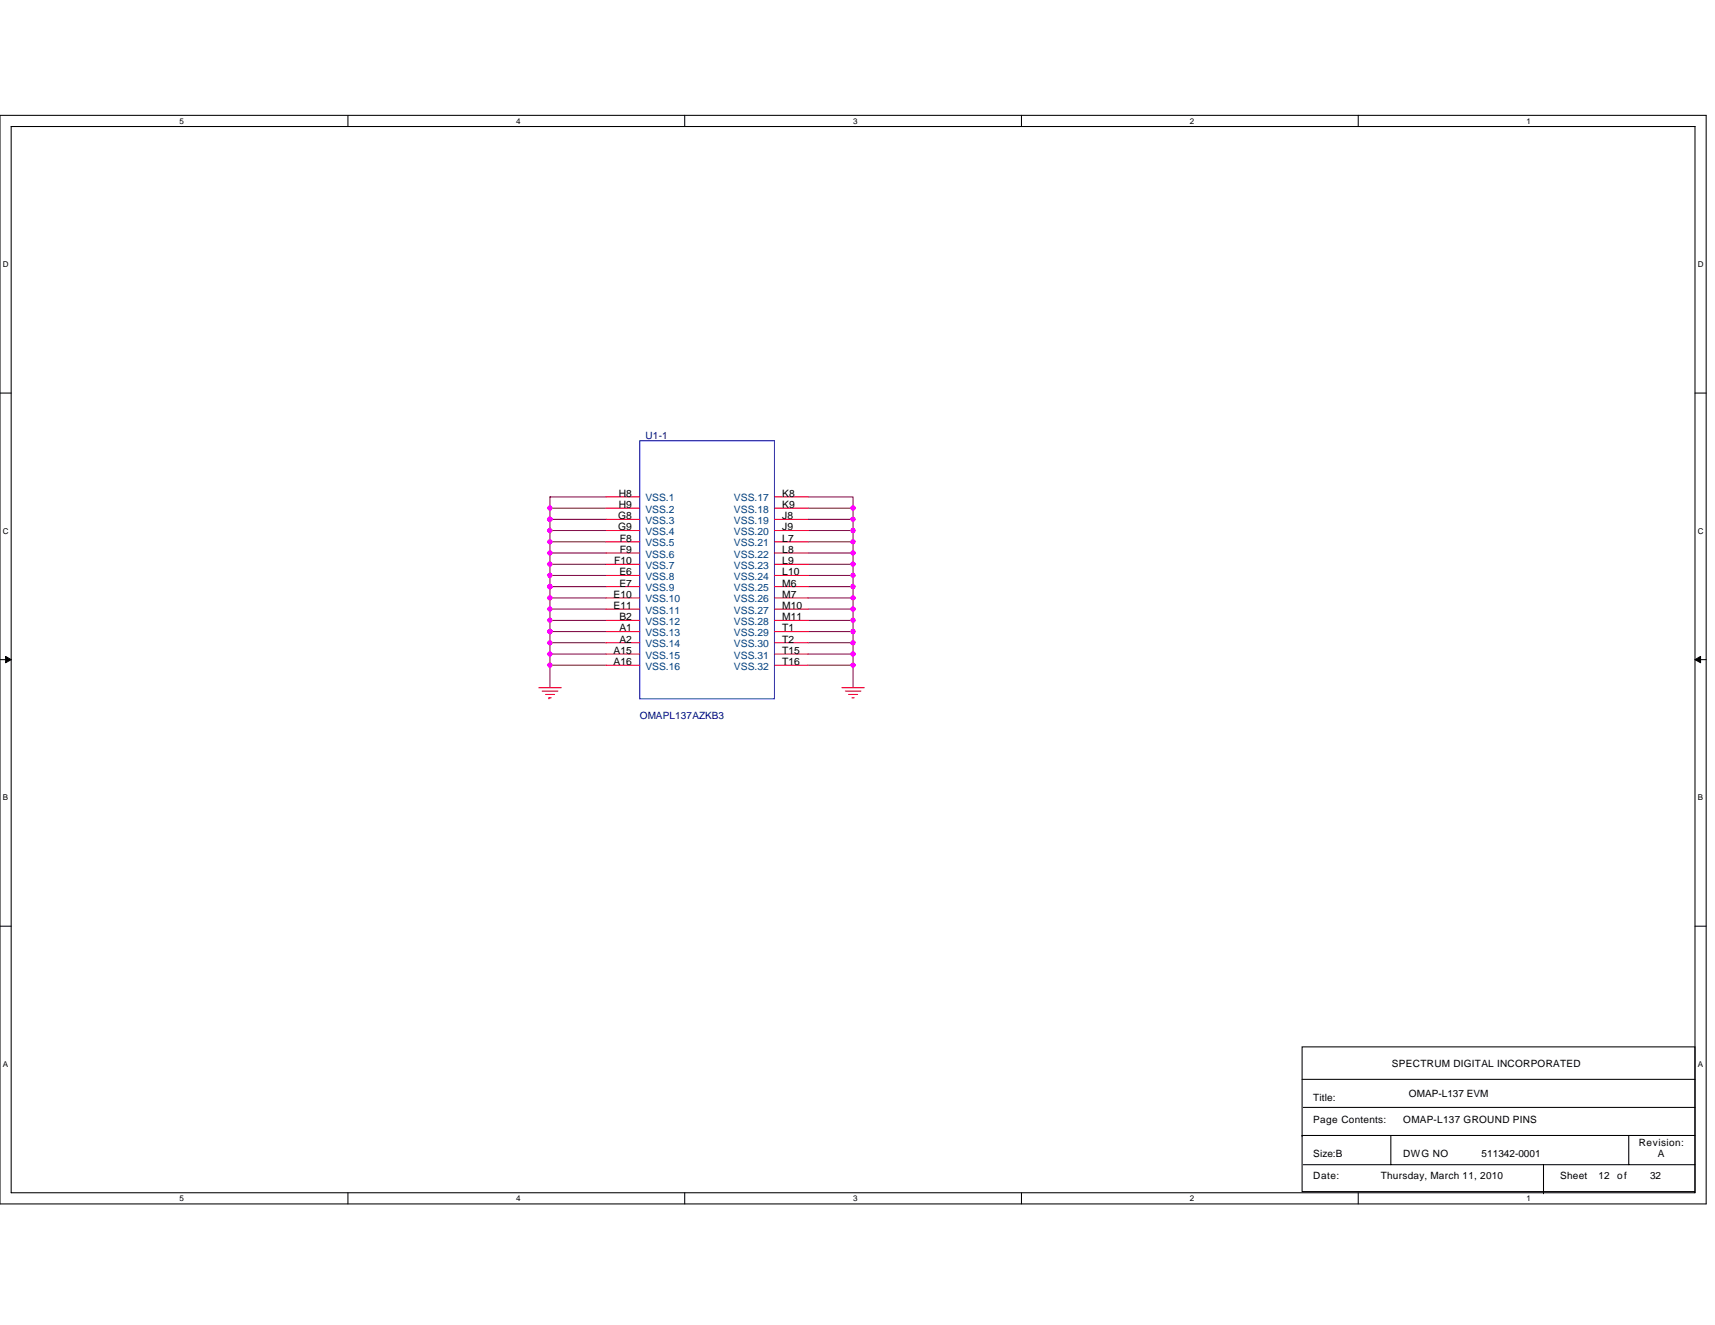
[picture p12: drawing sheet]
<svg xmlns="http://www.w3.org/2000/svg" width="279mm" height="216mm" viewBox="0 0 279 216" stroke-linecap="round" stroke-linejoin="round" font-family="sans-serif">
<path d="M0 18.8h278v177.4h-278zM1.8 20.6h274.3v173.8h-274.3z" fill="none" stroke="#000" stroke-width=".17"/>
<g fill="#fff">
<path d="M29.3 19h.7v1.4h-.7z"/>
<path d="M29.3 194.5h.7v1.5h-.7z"/>
</g>
<path d="M56.7 18.8v1.8M56.7 194.4v1.8" fill="none" stroke="#000" stroke-width=".17"/>
<g fill="#fff">
<path d="M84.1 19h.7v1.4h-.7z"/>
<path d="M84.1 194.5h.7v1.5h-.7z"/>
</g>
<path d="M111.5 18.8v1.8M111.5 194.4v1.8" fill="none" stroke="#000" stroke-width=".17"/>
<g fill="#fff">
<path d="M139 19h.7v1.4h-.7z"/>
<path d="M139 194.5h.7v1.5h-.7z"/>
</g>
<path d="M166.4 18.8v1.8M166.4 194.4v1.8" fill="none" stroke="#000" stroke-width=".17"/>
<g fill="#fff">
<path d="M193.8 19h.8v1.4h-.8z"/>
<path d="M193.8 194.5h.8v1.5h-.8z"/>
</g>
<path d="M221.3 18.8v1.8M221.3 194.4v1.8" fill="none" stroke="#000" stroke-width=".17"/>
<g fill="#fff">
<path d="M248.7 19h.7v1.4h-.7z"/>
<path d="M248.7 194.5h.7v1.5h-.7z"/>
<path d="M.5 42.3h.9v1.5h-.9z"/>
<path d="M276.6 42.3h1v1.5h-1z"/>
<path d="M.5 85.8h.9v1.4h-.9z"/>
<path d="M276.6 85.8h1v1.4h-1z"/>
</g>
<path d="M0 64.1h1.8M276.1 64.1h1.9" fill="none" stroke="#000" stroke-width=".17"/>
<g fill="#fff">
<path d="M.5 129.2h.8v1.5h-.8z"/>
<path d="M276.6 129.2h.9v1.5h-.9z"/>
</g>
<path d="M0 107.5h1.8M276.1 107.5h1.9" fill="none" stroke="#000" stroke-width=".17"/>
<path d="M.9 107l.9 .5-.9 .5zM276.1 107.5l1-.5v1z" fill="#000" stroke="#000" stroke-width=".16"/>
<g fill="#fff">
<path d="M.5 172.6h.8v1.5h-.8z"/>
<path d="M276.6 172.6h.9v1.5h-.9z"/>
</g>
<path d="M0 150.9h1.8M276.1 150.9h1.9M212.1 170.6h64v23.6h-64zM212.1 175.9h64M212.1 185h.1M212.1 185h64M212.3 189.8h63.8M212.3 180.4h63.8M226.6 185v4.8M251.5 194.4h.1M251.5 189.8v4.6M265.3 185v4.8" fill="none" stroke="#000" stroke-width=".17"/>
<g fill="none" stroke="#800040" stroke-width=".17">
<path d="M89.6 82.8v1.8M89.6 88.3h9.1M89.6 99.3h9.1M89.6 97.4h9.1M89.6 95.6h9.1M89.6 93.8h9.1M89.6 91.9h9.1M89.6 90.1h9.1M89.6 82.8h9.1M89.6 84.6h9.1M89.6 86.4h9.1M89.6 86.4v1.9"/>
<path d="M89.6 88.3v1.8M89.6 84.6v1.8M89.6 91.9v1.9M89.6 93.8v1.8M89.6 95.6v1.8M89.6 97.4v1.9M89.6 99.3v1.8M89.6 90.1h.1M89.6 90.1v1.8M98.7 81h-9.1v1.8M131.7 81h7.3v1.8M131.7 99.3h7.3"/>
<path d="M131.7 97.4h7.3M131.7 95.6h7.3M131.7 93.8h7.3M131.7 91.9h7.3M131.7 90.1h7.3M131.7 82.8h7.3M139 99.3v1.8M139 97.4v1.9M139 95.6v1.8M139 93.8v1.8M139 91.9v1.9M139 90.1v1.8"/>
<path d="M139 82.8v1.8h-7.3M139 84.6v1.8h-7.3M139 86.4v1.9h-7.3M139 88.3v1.8M89.6 108.4h9.1M89.6 108.4v3.7M89.6 104.7h9.1M89.6 102.9h9.1M89.6 101.1h9.1M89.6 106.6h9.1M89.6 101.1v1.8M89.6 104.7v1.9"/>
<path d="M89.6 106.6v1.8M89.6 102.9v1.8M131.7 108.4h7.3M131.7 106.6h7.3M131.7 104.7h7.3M131.7 102.9h7.3M131.7 101.1h7.3M139 108.4v3.7M139 106.6v1.8M139 104.7v1.9M139 102.9v1.8M139 101.1v1.8"/>
</g>
<g fill="none" stroke="#f00" stroke-width=".17">
<path d="M98.7 95.6h5.5M98.7 97.4h5.5M98.7 99.3h5.5M98.7 88.3h5.5M98.7 90.1h5.5M98.7 91.9h5.5M98.7 93.8h5.5M98.7 81h5.5M98.7 82.8h5.5M98.7 84.6h5.5M98.7 86.4h5.5M126.2 95.6h5.5"/>
<path d="M126.2 97.4h5.5M126.2 99.3h5.5M126.2 88.3h5.5M126.2 90.1h5.5M126.2 91.9h5.5M126.2 93.8h5.5M126.2 81h5.5M126.2 82.8h5.5M126.2 84.6h5.5M126.2 86.4h5.5M87.8 112.1h3.6M88.3 112.6h2.6"/>
<path d="M88.9 113.2h1.4M89.4 113.7h.1M89.4 113.7h.4M98.7 102.9h5.5M98.7 104.7h5.5M98.7 106.6h5.5M98.7 108.4h5.5M98.7 101.1h5.5M126.2 102.9h5.5M126.2 104.7h5.5M126.2 106.6h5.5M126.2 108.4h5.5"/>
<path d="M126.2 101.1h5.5M137.2 112.1h3.6M137.7 112.6h2.6M138.2 113.2h1.5M138.8 113.7h.4"/>
</g>
<path d="M104.2 71.8h22v42.1h-22z" fill="none" stroke="#00f" stroke-width=".17"/>
<g fill="#f0f" stroke="#f0f" stroke-width=".17">
<circle cx="139" cy="108.4" r=".35"/>
<circle cx="89.6" cy="108.4" r=".35"/>
<circle cx="139" cy="82.8" r=".36"/>
<circle cx="139" cy="106.6" r=".35"/>
<circle cx="139" cy="104.7" r=".36"/>
<circle cx="139" cy="102.9" r=".35"/>
<circle cx="139" cy="101.1" r=".36"/>
<circle cx="139" cy="99.2" r=".35"/>
<circle cx="139" cy="97.4" r=".35"/>
<circle cx="139" cy="95.6" r=".36"/>
<circle cx="139" cy="93.8" r=".35"/>
<circle cx="139" cy="91.9" r=".36"/>
<circle cx="139" cy="84.6" r=".35"/>
<circle cx="139" cy="86.4" r=".36"/>
<circle cx="139" cy="88.3" r=".35"/>
<circle cx="139" cy="90.1" r=".35"/>
<circle cx="89.6" cy="102.9" r=".35"/>
<circle cx="89.6" cy="101.1" r=".36"/>
<circle cx="89.6" cy="95.6" r=".36"/>
<circle cx="89.6" cy="93.8" r=".35"/>
<circle cx="89.6" cy="82.8" r=".36"/>
<circle cx="89.6" cy="84.6" r=".35"/>
<circle cx="89.6" cy="106.6" r=".35"/>
<circle cx="89.6" cy="86.4" r=".36"/>
<circle cx="89.6" cy="88.3" r=".35"/>
<circle cx="89.6" cy="104.7" r=".36"/>
<circle cx="89.6" cy="91.9" r=".36"/>
<circle cx="89.6" cy="97.4" r=".35"/>
<circle cx="89.6" cy="99.2" r=".35"/>
<circle cx="89.6" cy="90.1" r=".35"/>
</g>
<g font-size="1.7">
<text x="100.8" y="80.9">H8</text>
<text x="100.8" y="82.8">H9</text>
<text x="127.4" y="80.9">K8</text>
<text x="127.4" y="82.8">K9</text>
<text x="100.7" y="84.6">G8</text>
<text x="100.7" y="86.4">G9</text>
<text x="101" y="88.3">F8</text>
<text x="127.4" y="88.3">L7</text>
<text x="127.4" y="84.6">J8</text>
<text x="127.4" y="86.4">J9</text>
<text x="100.1" y="91.9">F10</text>
<text x="100.9" y="93.7">E6</text>
<text x="100.9" y="95.6">E7</text>
<text x="101" y="90.1">F9</text>
<text x="127.4" y="95.6">M6</text>
<text x="127.4" y="90.1">L8</text>
<text x="127.4" y="91.9">L9</text>
<text x="127.4" y="93.7">L10</text>
<text x="100" y="97.4">E10</text>
<text x="100" y="99.2">E11</text>
<text x="100.9" y="101.1">B2</text>
<text x="127.4" y="97.4">M7</text>
<text x="127.4" y="99.2">M10</text>
<text x="127.4" y="101.1">M11</text>
<text x="100" y="106.6">A15</text>
<text x="100.9" y="102.9">A1</text>
<text x="100.9" y="104.7">A2</text>
<text x="127.4" y="102.9">T1</text>
<text x="127.4" y="104.7">T2</text>
<text x="127.4" y="106.6">T15</text>
<text x="100" y="108.4">A16</text>
<text x="127.4" y="108.4">T16</text>
</g>
<g font-size="1.7" fill="#004080">
<text x="105.1" y="81.7">VSS.1</text>
<text x="105.1" y="83.5">VSS.2</text>
<text x="119.6" y="81.7">VSS.17</text>
<text x="119.6" y="83.5">VSS.18</text>
<text x="105.1" y="85.4">VSS.3</text>
<text x="105.1" y="87.2">VSS.4</text>
<text x="105.1" y="89">VSS.5</text>
<text x="119.6" y="89">VSS.21</text>
<text x="119.6" y="85.4">VSS.19</text>
<text x="119.6" y="87.2">VSS.20</text>
<text x="105.1" y="90.8">VSS.6</text>
<text x="105.1" y="92.7">VSS.7</text>
<text x="105.1" y="94.5">VSS.8</text>
<text x="119.6" y="90.8">VSS.22</text>
<text x="119.6" y="92.7">VSS.23</text>
<text x="119.6" y="94.5">VSS.24</text>
<text x="105.1" y="96.3">VSS.9</text>
<text x="105.1" y="98.2">VSS.10</text>
<text x="105.1" y="100">VSS.11</text>
<text x="105.1" y="101.8">VSS.12</text>
<text x="119.6" y="96.3">VSS.25</text>
<text x="119.6" y="98.2">VSS.26</text>
<text x="119.6" y="100">VSS.27</text>
<text x="119.6" y="101.8">VSS.28</text>
<text x="105.1" y="103.7">VSS.13</text>
<text x="105.1" y="105.5">VSS.14</text>
<text x="105.1" y="107.3">VSS.15</text>
<text x="119.6" y="103.7">VSS.29</text>
<text x="119.6" y="105.5">VSS.30</text>
<text x="119.6" y="107.3">VSS.31</text>
<text x="105.1" y="109.1">VSS.16</text>
<text x="119.6" y="109.1">VSS.32</text>
</g>
<g font-size="1.6" fill="#000080">
<text x="105.2" y="71.5">U1-1</text>
<text x="104.2" y="117.2">OMAPL137AZKB3</text>
</g>
<g font-size="1.6">
<text x="226.8" y="173.9">SPECTRUM DIGITAL INCORPORATED</text>
<text x="214" y="179.4">Title:</text>
<text x="229.5" y="178.8">OMAP-L137 EVM</text>
<text x="214" y="183">Page Contents:</text>
<text x="228.6" y="183">OMAP-L137 GROUND PINS</text>
<text x="214" y="188.5">Size:B</text>
<text x="228.6" y="188.5">DWG NO</text>
<text x="241.4" y="188.5">511342-0001</text>
<text x="267" y="186.7">Revision:</text>
<text x="270.1" y="188.5">A</text>
<text x="214" y="192.2">Date:</text>
<text x="224.9" y="192.2">Thursday, March 11, 2010</text>
<text x="254.2" y="192.2">Sheet</text>
<text x="260.4" y="192.2">12</text>
<text x="263.5" y="192.2">of</text>
<text x="268.8" y="192.2">32</text>
</g>
<g font-size="1.3">
<text x="29.3" y="20.2">5</text>
<text x="84.1" y="20.2">4</text>
<text x="139" y="20.2">3</text>
<text x="193.8" y="20.2">2</text>
<text x="248.7" y="20.2">1</text>
<text x=".5" y="43.5">D</text>
<text x="276.6" y="43.5">D</text>
<text x=".5" y="87">C</text>
<text x="276.6" y="87">C</text>
<text x=".5" y="130.4">B</text>
<text x="276.6" y="130.4">B</text>
<text x=".5" y="173.8">A</text>
<text x="276.6" y="173.8">A</text>
<text x="29.3" y="195.7">5</text>
<text x="84.1" y="195.7">4</text>
<text x="139" y="195.7">3</text>
<text x="193.8" y="195.7">2</text>
<text x="248.7" y="195.7">1</text>
</g>
</svg>
